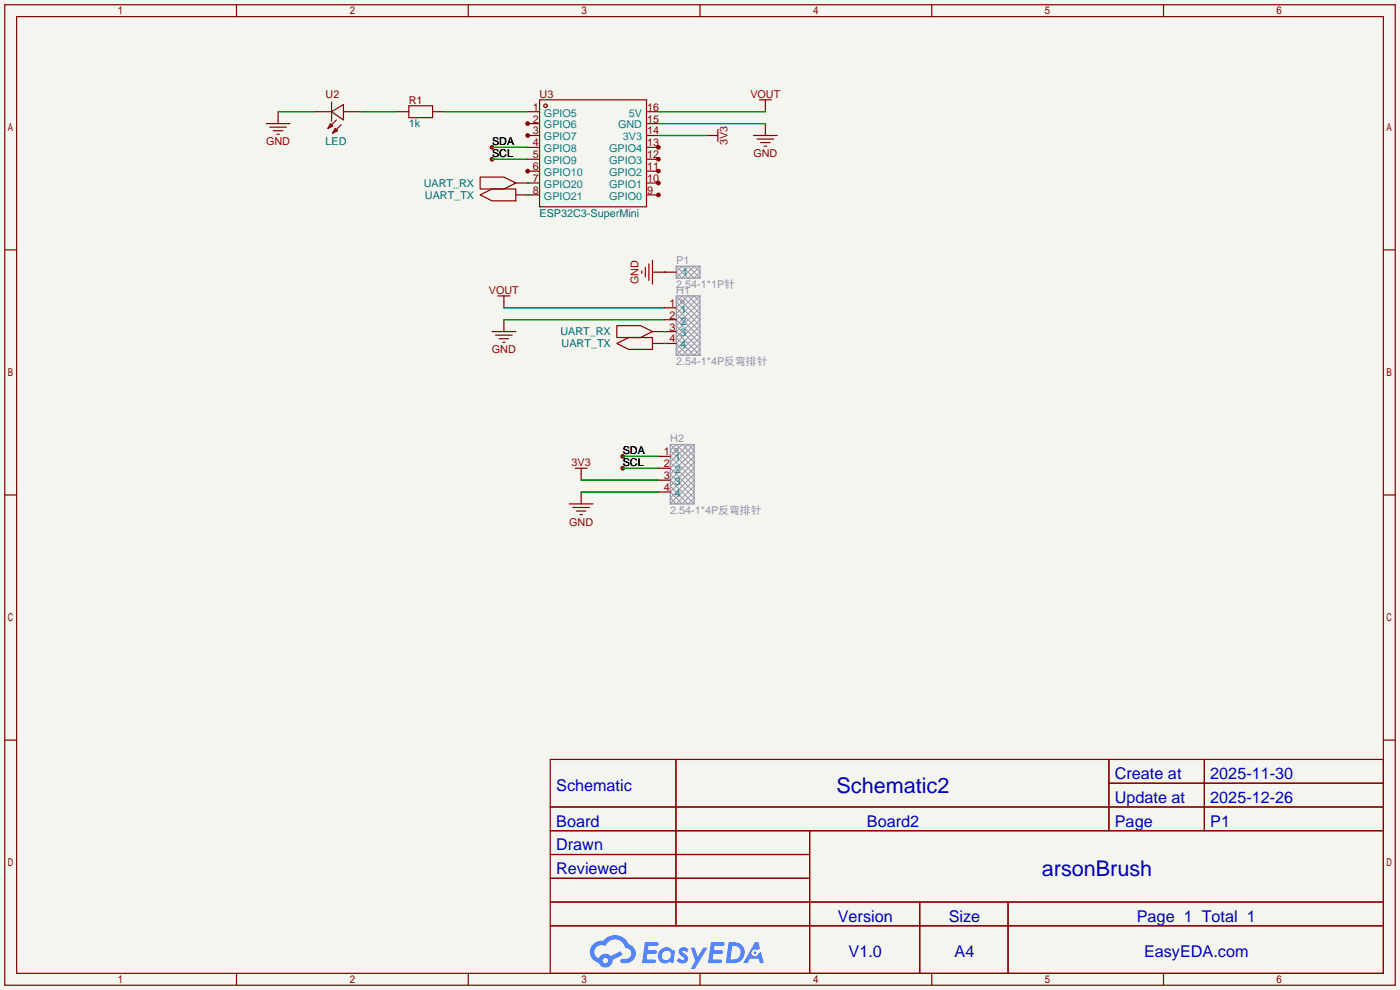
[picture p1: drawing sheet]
<svg xmlns="http://www.w3.org/2000/svg" width="299mm" height="212mm" viewBox="0 0 299 212" stroke-linecap="round" stroke-linejoin="round" font-family="sans-serif">
<path d="M0 0h299.2v211.6h-299.2z" fill="#f5f5f0"/>
<g fill="#850000">
<circle cx="112.8" cy="26.4" r=".51"/>
<circle cx="112.8" cy="29" r=".51"/>
<circle cx="112.8" cy="36.6" r=".51"/>
<circle cx="140.7" cy="41.7" r=".51"/>
<circle cx="140.7" cy="39.1" r=".51"/>
<circle cx="140.7" cy="36.6" r=".51"/>
<circle cx="140.7" cy="34" r=".51"/>
<circle cx="140.7" cy="31.5" r=".51"/>
<circle cx="105.2" cy="31.5" r=".51"/>
<circle cx="105.2" cy="34" r=".51"/>
<circle cx="133.1" cy="97.5" r=".51"/>
<circle cx="133.1" cy="100.1" r=".51"/>
</g>
<g fill="none" stroke="#850000" stroke-width=".25">
<path d="M1 1h297.2v209.6h-297.2zM3.6 3.6h292.1v204.4h-292.1zM50.5 1v2.6M100.1 1v2.6M149.6 1v2.6M199.1 1v2.6M248.7 1v2.6M1 53.4h2.6M295.7 53.4h2.5M1 105.8h2.6M295.7 105.8h2.5M1 158.2h2.6"/>
<path d="M295.7 158.2h2.5M117.6 162.3h178.1v45.7h-178.1zM117.6 172.5h178.1M117.6 177.5h178.1M144.5 162.3v35.6M173 177.5v30.5M237 162.3v15.2M237 167.4h58.7M257.4 162.3v15.2M117.6 182.6h55.4M117.6 192.8h178.1M117.6 187.7h55.4"/>
<path d="M117.6 197.9h178.1M196.6 192.8v15.2M215.4 192.8v15.2M50.5 208v2.6M100.1 208v2.6M149.6 208v2.6M199.1 208v2.6M248.7 208v2.6"/>
</g>
<g fill="#5487ff">
<path d="M145.3 202.7a1.3 1.3 0 0 1 1.9 .3l-.4 .6a.54 .54 0 0 0-.9-.2l.1 .2a1.34 1.34 0 0 1 .9 1.8 1.47 1.47 0 0 1-2.3-.1l.5-.6 .8 .5a.31 .31 0 0 0 .4-.3 .31 .31 0 0 0-.3-.4 1.12 1.12 0 0 1-.7-1.8z"/>
<path d="M147.6 202.5h.9l.6 2 1.2-2h.9l-2.7 4.6h-.9l1-1.7z"/>
<path d="M137.8 201.4h1.7a1.31 1.31 0 0 1 1.2 .2 .4 .4 0 0 1-.3 .5l-1.8 .1-.1 .9h1.6a.4 .4 0 0 1 .4 .4 .4 .4 0 0 1-.5 .4h-1.6l-.2 1.2h1.4a.46 .46 0 0 1 .5 0 .46 .46 0 0 1 .1 .5l-.4 .2h-2.6z"/>
<path d="M151.9 201.4h1.7a1.32 1.32 0 0 1 1.2 .2 .39 .39 0 0 1-.3 .5l-1.8 .1-.1 .9h1.6a.4 .4 0 0 1 .4 .4 .4 .4 0 0 1-.4 .4h-1.7l-.2 1.2h1.4a.46 .46 0 0 1 .5 0 .46 .46 0 0 1 .1 .5l-.4 .2h-2.6z"/>
<path d="M161.3 201.4h.8l.3 1.3-.6 .4a.75 .75 0 0 0-1.1 .3 .75 .75 0 0 0 .5 1 .75 .75 0 0 0 .9-.7l.5-.2 .6 2.3h-.8l-.3-.9h-1.8l-.5 .9h-1z"/>
<path d="M155.7 201.4l-.6 4.4h1.5a2.27 2.27 0 0 0 2.6-2.2 2.27 2.27 0 0 0-2.7-2.2zM156.5 202.1a1.5 1.5 0 0 1 1.8 1.6 1.5 1.5 0 0 1-1.9 1.4h-.3z"/>
<path d="M141.2 203a1.6 1.6 0 0 0-.3 2.3 1.6 1.6 0 0 0 2.3 .2l.7 .3 .3-2.4-.1-.3-.5-.1a1.58 1.58 0 0 0-2.4 0zM141.8 203.5a.98 .98 0 0 1 1.6 .4 .98 .98 0 0 1-1.1 1.3 .94 .94 0 0 1-.9-.7 .94 .94 0 0 1 .4-1z"/>
<path d="M126.8 201.8a2.37 2.37 0 0 0 1.1 4 1.54 1.54 0 0 0 1.8 1 1.54 1.54 0 0 0 1.2-1.6l2.2-1.1-.5-.8-2 1a1.57 1.57 0 0 0-2.7 .5 1.5 1.5 0 0 1-.7-2.1 1.5 1.5 0 0 1 2.2-.5 2.23 2.23 0 0 1 2.3-1.4 2.23 2.23 0 0 1 2 1.8 1.16 1.16 0 0 1 1.2 1.1 1.16 1.16 0 0 1-1.1 1.2h-.7a.47 .47 0 0 0-.5 .4 .47 .47 0 0 0 .4 .5 2.17 2.17 0 0 0 2.5-.9 2.17 2.17 0 0 0-.3-2.7l-.8-.4a3.2 3.2 0 0 0-5.5-.7l-1.1 .1zM128.8 205.3a.6 .6 0 0 1 1.2 0 .6 .6 0 0 1-1.2 0z"/>
<circle cx="161.4" cy="203.6" r=".28"/>
</g>
<g fill="none" stroke="#850000" stroke-width=".25">
<path d="M56.9 26.4h5.1M57.7 27.2h3.5M58.4 27.9h2.1M59.2 28.7h.5M59.4 23.9v2.5M67.1 23.9h3.8M70.6 26.4l.5 .5-1 .5zM70.9 23.9l2.5-1.5v3.3zM70.9 21.8v4.1M71.6 27.4l.5 .5-1 .5zM71.9 25.7l-1.8 1.7M72.9 26.7l-1.8 1.7"/>
<path d="M73.4 23.9h3.8M84.8 23.9h2.6M87.4 22.6h5.1v2.5h-5.1zM92.5 23.9h2.5M102.6 37.8h5.1l2.5 1.3-2.5 1.3h-5.1zM110.2 39.1h5.1M112.8 23.9h2.5M112.8 26.4h2.5M112.8 29h2.5M112.8 31.5h2.5M112.8 34h2.5M112.8 36.6h2.5"/>
<path d="M115.3 21.3h22.9v22.9h-22.9zM138.2 39.1h2.5M138.2 23.9h2.5M138.2 26.4h2.5M138.2 29h2.5M138.2 31.5h2.5M138.2 34h2.5M138.2 36.6h2.5M150.9 29h2.5M153.4 27.7v2.5M161 29h5.1M161.8 29.7h3.6"/>
<path d="M162.3 21.3h2.5M162.6 30.5h2M163.3 31.2h.5M163.6 21.3v2.6M163.6 26.4v2.6M102.6 41.7l2.6-1.3h5v2.5h-5zM110.2 41.7h5.1M137.2 57.9v.5M137.9 57.2v2M138.2 41.7h2.5M138.7 56.4v3.5M139.4 58.2h5.1"/>
<path d="M139.4 55.6v5.1M105.2 70.9h5M105.9 71.6h3.6M106.4 63.2h2.6M106.7 72.4h2M107.4 73.2h.5M107.7 63.2v2.6M107.7 68.3v2.6M131.8 73.4l2.6-1.3h5v2.6h-5zM131.8 69.6h5.1l2.5 1.3-2.5 1.2h-5.1zM139.4 70.9h5.1M139.4 73.4h5.1"/>
<path d="M142 65.8h2.5M142 68.3h2.5M140.7 97.5h2.6M121.7 107.7h5M122.4 108.5h3.6M122.9 100.1h2.6M123.2 109.2h2M124 110h.5M124.2 100.1v2.5M124.2 105.2v2.5M140.7 100.1h2.6M140.7 102.6h2.6"/>
<path d="M140.7 105.2h2.6"/>
<circle cx="116.6" cy="22.6" r=".38"/>
</g>
<g fill="none" stroke="#009600" stroke-width=".25">
<path d="M59.4 23.9h7.7M77.2 23.9h7.6M95 23.9h17.8M105.2 31.5h7.6M105.2 34h7.6M112.8 39.1h.1M140.7 23.9h22.9M140.7 26.4h22.9M140.7 29h10.2M112.8 41.7h.1M142 58.2h.1M107.7 65.8h34.3"/>
<path d="M107.7 68.3h34.3M142 73.4h.1M142 70.9h.1M133.1 97.5h7.6M124.2 105.2h16.5M124.2 102.6h16.5M133.1 100.1h7.6"/>
</g>
<g fill="none" stroke="#999" stroke-width=".21">
<path d="M144.5 58.2l1.3-1.3 2.5 2.5 1.3-1.2-1.3-1.3-2.5 2.5zM144.5 59.4l2.6-2.5 2.5 2.5M144.5 56.9l2.6 2.5 2.5-2.5M144.5 64.5l1.3-1.3 3.8 3.9-5.1 5 3.8 3.8 1.3-1.2-5.1-5.1 5.1-5.1-1.3-1.3-3.8 3.9 5.1 5-3.8 3.8-1.3-1.2 5.1-5.1zM144.5 75.9l5.1-5-5.1-5.1 2.6-2.6 2.5 2.6-5.1 5.1 5.1 5M144.5 63.2l5.1 5.1-5.1 5.1 2.6 2.5 2.5-2.5-5.1-5.1 5.1-5.1M146 64.2l.1 .2M146.1 64.7l-.1 .2M143.3 95l5 5.1-5 5.1 2.5 2.5 2.5-2.5-5-5.1 5-5.1M144.5 95l-1.2 1.3 5 5-5 5.1 1.2 1.3 3.8-3.8-5-5.1 3.8-3.8 1.2 1.3-5 5 5 5.1-1.2 1.3-3.8-3.8 5-5.1zM144.7 95.9l.2 .2M144.9 96.4l-.2 .2"/>
<path d="M143.3 107.7l5-5.1-5-5.1 2.5-2.5 2.5 2.5-5 5.1 5 5.1"/>
</g>
<g fill="none" stroke="#999" stroke-width=".25">
<path d="M144.5 56.9h5.1v2.5h-5.1zM144.5 63.2h5.1v12.7h-5.1zM143.3 95h5v12.7h-5z"/>
<circle cx="145.8" cy="64.5" r=".38"/>
<circle cx="144.5" cy="96.3" r=".38"/>
</g>
<g font-size="4.6" fill="#0000c2">
<text x="178.8" y="169.4">Schematic2</text>
<text x="222.7" y="187.2">arsonBrush</text>
</g>
<g font-size="3.5" fill="#0000c2">
<text x="238.3" y="166.5">Create at</text>
<text x="258.7" y="166.5">2025-11-30</text>
<text x="118.9" y="169.1">Schematic</text>
<text x="238.3" y="171.6">Update at</text>
<text x="258.7" y="171.6">2025-12-26</text>
<text x="118.9" y="176.7">Board</text>
<text x="185.3" y="176.7">Board2</text>
<text x="238.3" y="176.7">Page</text>
<text x="258.7" y="176.7">P1</text>
<text x="118.9" y="181.8">Drawn</text>
<text x="118.9" y="186.8">Reviewed</text>
<text x="179.1" y="197">Version</text>
<text x="202.8" y="197">Size</text>
<text x="243" y="197">Page 1 Total 1</text>
<text x="181.4" y="204.6">V1.0</text>
<text x="204" y="204.6">A4</text>
<text x="244.5" y="204.6">EasyEDA.com</text>
</g>
<g font-size="2.3" fill="#a90000">
<text x="69.6" y="20.9">U2</text>
<text x="87.4" y="22.1">R1</text>
<text x="115.3" y="20.9">U3</text>
<text x="160.4" y="20.9">VOUT</text>
<text x="56.9" y="31">GND</text>
<text x="155.5" y="31" transform="rotate(-90 155.5 31)">3V3</text>
<text x="161" y="33.6">GND</text>
<text x="104.5" y="62.8">VOUT</text>
<text x="136.4" y="60.7" transform="rotate(-90 136.4 60.7)">GND</text>
<text x="105.1" y="75.5">GND</text>
<text x="122.2" y="99.6">3V3</text>
<text x="121.6" y="112.3">GND</text>
</g>
<g font-size="2.3" fill="#840000">
<text x="113.9" y="23.6">1</text>
<text x="138.3" y="23.6">16</text>
<text x="113.9" y="26.2">2</text>
<text x="113.9" y="28.7">3</text>
<text x="138.3" y="28.7">14</text>
<text x="138.3" y="26.2">15</text>
<text x="113.9" y="31.3">4</text>
<text x="113.9" y="33.8">5</text>
<text x="138.3" y="33.8">12</text>
<text x="138.3" y="31.3">13</text>
<text x="113.9" y="36.3">6</text>
<text x="113.9" y="38.9">7</text>
<text x="113.9" y="41.4">8</text>
<text x="138.3" y="41.4">9</text>
<text x="138.3" y="38.9">10</text>
<text x="138.3" y="36.3">11</text>
<text x="143.1" y="65.6">1</text>
<text x="143.1" y="68.1">2</text>
<text x="143.1" y="70.6">3</text>
<text x="143.1" y="73.2">4</text>
<text x="141.8" y="97.3">1</text>
<text x="141.8" y="99.8">2</text>
<text x="141.8" y="102.4">3</text>
<text x="141.8" y="104.9">4</text>
</g>
<g font-size="2.3" fill="#006464">
<text x="87.4" y="27.2">1k</text>
<text x="69.6" y="31">LED</text>
<text x="90.6" y="39.9">UART_RX</text>
<text x="90.8" y="42.5">UART_TX</text>
<text x="115.3" y="46.3">ESP32C3-SuperMini</text>
<text x="119.8" y="71.7">UART_RX</text>
<text x="120" y="74.2">UART_TX</text>
</g>
<g font-size="2.3" fill="#008484">
<text x="116.3" y="24.9">GPIO5</text>
<text x="116.3" y="27.5">GPIO6</text>
<text x="116.3" y="30">GPIO7</text>
<text x="132.1" y="27.5">GND</text>
<text x="133.1" y="30">3V3</text>
<text x="134.4" y="24.9">5V</text>
<text x="116.3" y="32.5">GPIO8</text>
<text x="116.3" y="35.1">GPIO9</text>
<text x="130.2" y="35.1">GPIO3</text>
<text x="130.2" y="32.5">GPIO4</text>
<text x="116.3" y="37.6">GPIO10</text>
<text x="116.3" y="40.2">GPIO20</text>
<text x="130.2" y="40.2">GPIO1</text>
<text x="130.2" y="37.6">GPIO2</text>
<text x="116.3" y="42.7">GPIO21</text>
<text x="130.2" y="42.7">GPIO0</text>
<text x="145.8" y="59">1</text>
<text x="145.5" y="66.8">1</text>
<text x="145.5" y="69.4">2</text>
<text x="145.5" y="71.9">3</text>
<text x="145.5" y="74.4">4</text>
<text x="144.2" y="98.6">1</text>
<text x="144.2" y="101.1">2</text>
<text x="144.2" y="103.7">3</text>
<text x="144.2" y="106.2">4</text>
</g>
<g font-size="2.3">
<text x="105.2" y="31">SDA</text>
<text x="105.2" y="33.6">SCL</text>
<text x="133.1" y="97.1">SDA</text>
<text x="133.1" y="99.6">SCL</text>
</g>
<g font-size="2.3" fill="#999">
<text x="144.5" y="56.4">P1</text>
<text x="144.5" y="62.8">H1</text>
<text x="144.5" y="61.5">2.54-1*1P针</text>
<text x="144.5" y="78">2.54-1*4P反弯排针</text>
<text x="143.3" y="94.5">H2</text>
<text x="143.3" y="109.8">2.54-1*4P反弯排针</text>
</g>
</svg>
